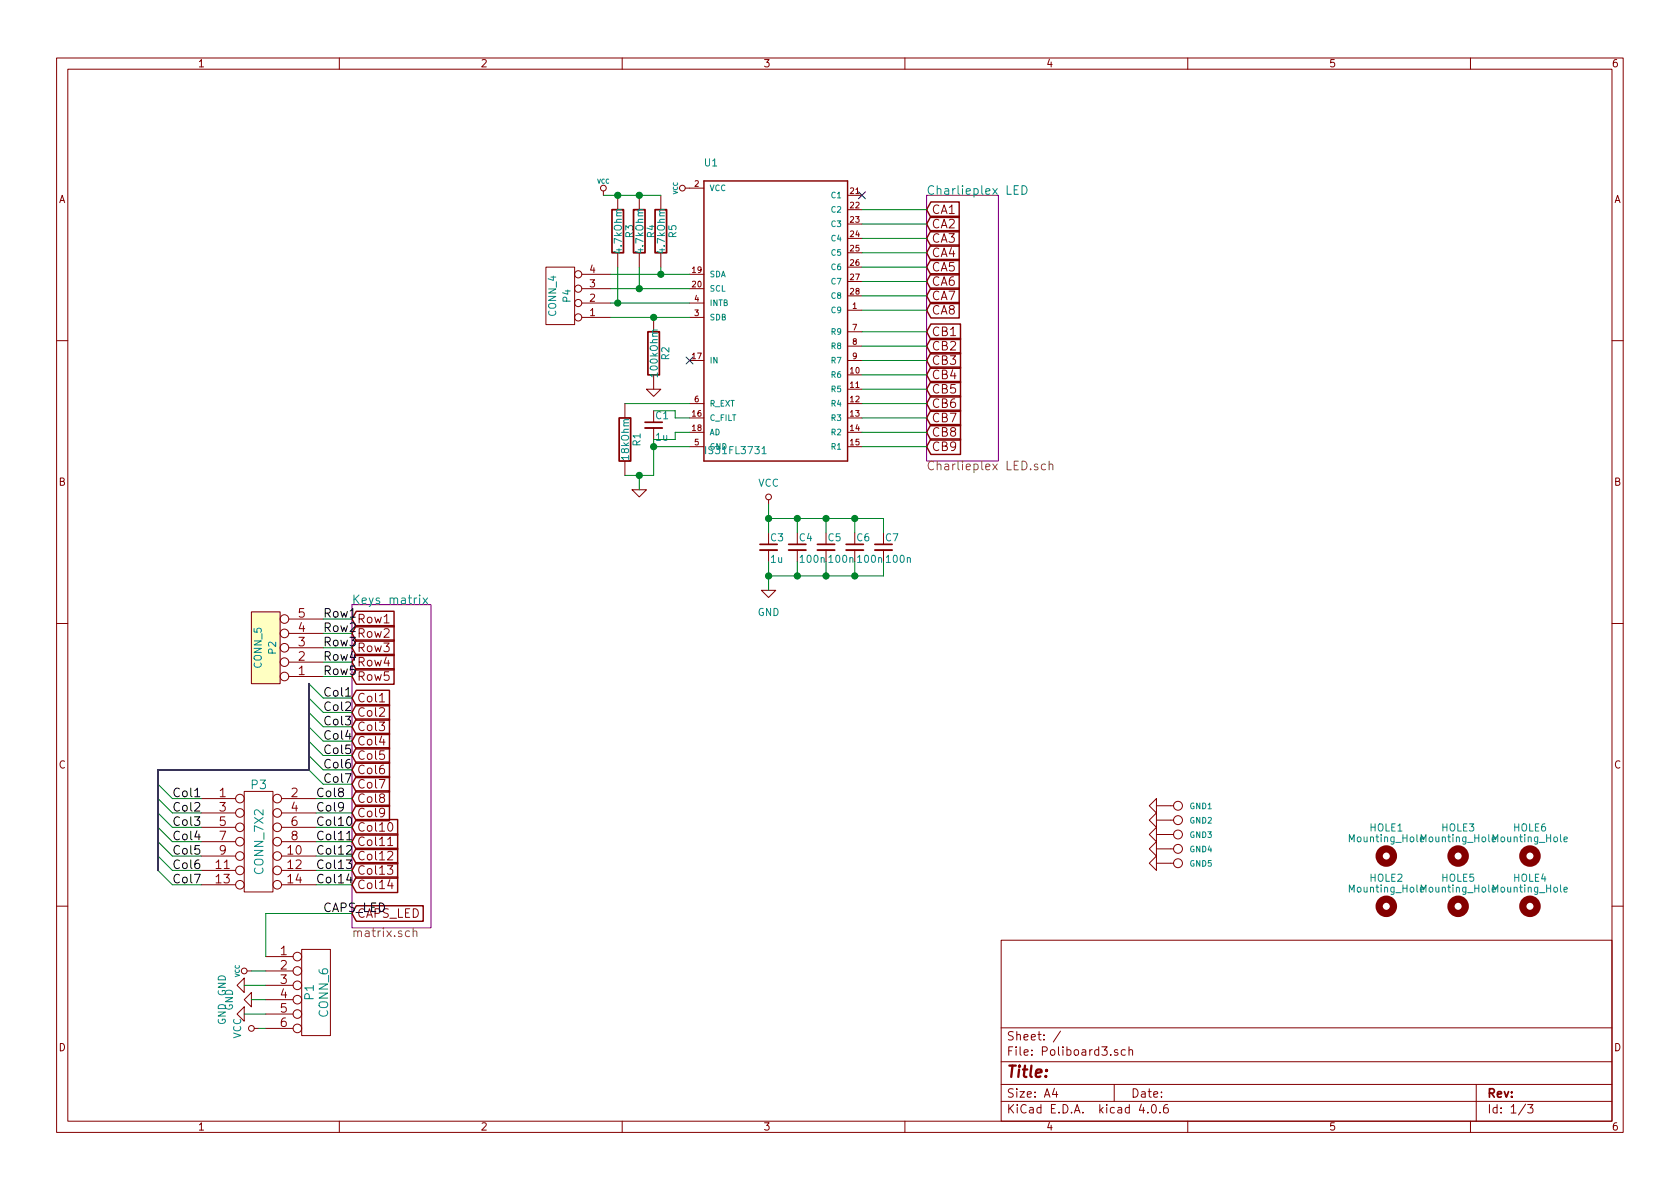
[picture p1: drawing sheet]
EESchema Schematic File Version 2
LIBS:power
LIBS:device
LIBS:transistors
LIBS:conn
LIBS:linear
LIBS:regul
LIBS:74xx
LIBS:cmos4000
LIBS:adc-dac
LIBS:memory
LIBS:xilinx
LIBS:microcontrollers
LIBS:dsp
LIBS:microchip
LIBS:analog_switches
LIBS:motorola
LIBS:texas
LIBS:intel
LIBS:audio
LIBS:interface
LIBS:digital-audio
LIBS:philips
LIBS:display
LIBS:cypress
LIBS:siliconi
LIBS:opto
LIBS:atmel
LIBS:contrib
LIBS:valves
LIBS:keyboard_parts
LIBS:74xgxx
LIBS:ac-dc
LIBS:actel
LIBS:aker
LIBS:allegro
LIBS:Altera
LIBS:analog_devices
LIBS:atmega32u4
LIBS:battery_management
LIBS:bbd
LIBS:bosch
LIBS:brooktre
LIBS:cmos_ieee
LIBS:dc-dc
LIBS:diode
LIBS:dtsjw
LIBS:elec-unifil
LIBS:ESD_Protection
LIBS:ftdi
LIBS:gennum
LIBS:graphic
LIBS:hc11
LIBS:ir
LIBS:Lattice
LIBS:leds
LIBS:logo
LIBS:maxim
LIBS:mechanical
LIBS:microchip_dspic33dsc
LIBS:microchip_pic10mcu
LIBS:microchip_pic12mcu
LIBS:microchip_pic16mcu
LIBS:microchip_pic18mcu
LIBS:microchip_pic24mcu
LIBS:microchip_pic32mcu
LIBS:mkl27z256vfm4
LIBS:modules
LIBS:motor_drivers
LIBS:motors
LIBS:msp430
LIBS:mx1a-simple
LIBS:nordicsemi
LIBS:nxp
LIBS:nxp_armmcu
LIBS:onsemi
LIBS:Oscillators
LIBS:oupiin_usb
LIBS:Power_Management
LIBS:powerint
LIBS:pspice
LIBS:references
LIBS:relays
LIBS:rfcom
LIBS:sensors
LIBS:silabs
LIBS:stm8
LIBS:stm32
LIBS:supertex
LIBS:switches
LIBS:transf
LIBS:triac_thyristor
LIBS:ttl_ieee
LIBS:video
LIBS:wiznet
LIBS:Worldsemi
LIBS:Xicor
LIBS:zetex
LIBS:Zilog
LIBS:IS31FL3236-QFLS2-TR
LIBS:teensy
LIBS:IS31FL37XX
LIBS:crumpschemes
LIBS:led
LIBS:Poliboard3-cache
EELAYER 25 0
EELAYER END
$Descr A4 11693 8268
encoding utf-8
Sheet 1 3
Title ""
Date ""
Rev ""
Comp ""
Comment1 ""
Comment2 ""
Comment3 ""
Comment4 ""
$EndDescr
$Comp
L C_Small C3
U 1 1
P 5350 3800
F 0 "C3" H 5360 3870 50  0000 L CNN
F 1 "1u" H 5360 3720 50  0000 L CNN
F 2 "Capacitors_SMD:C_0805_HandSoldering" H 5350 3800 50  0001 C CNN
F 3 "" H 5350 3800 50  0001 C CNN
	1    5350 3800
	1    0    0    -1  
$EndComp
$Comp
L C_Small C4
U 1 1
P 5550 3800
F 0 "C4" H 5560 3870 50  0000 L CNN
F 1 "100n" H 5560 3720 50  0000 L CNN
F 2 "Capacitors_SMD:C_0805_HandSoldering" H 5550 3800 50  0001 C CNN
F 3 "" H 5550 3800 50  0001 C CNN
	1    5550 3800
	1    0    0    -1  
$EndComp
$Comp
L C_Small C5
U 1 1
P 5750 3800
F 0 "C5" H 5760 3870 50  0000 L CNN
F 1 "100n" H 5760 3720 50  0000 L CNN
F 2 "Capacitors_SMD:C_0805_HandSoldering" H 5750 3800 50  0001 C CNN
F 3 "" H 5750 3800 50  0001 C CNN
	1    5750 3800
	1    0    0    -1  
$EndComp
$Comp
L C_Small C6
U 1 1
P 5950 3800
F 0 "C6" H 5960 3870 50  0000 L CNN
F 1 "100n" H 5960 3720 50  0000 L CNN
F 2 "Capacitors_SMD:C_0805_HandSoldering" H 5950 3800 50  0001 C CNN
F 3 "" H 5950 3800 50  0001 C CNN
	1    5950 3800
	1    0    0    -1  
$EndComp
$Comp
L C_Small C7
U 1 1
P 6150 3800
F 0 "C7" H 6160 3870 50  0000 L CNN
F 1 "100n" H 6160 3720 50  0000 L CNN
F 2 "Capacitors_SMD:C_0805_HandSoldering" H 6150 3800 50  0001 C CNN
F 3 "" H 6150 3800 50  0001 C CNN
	1    6150 3800
	1    0    0    -1  
$EndComp
$Comp
L GND #PWR01
U 1 1
P 5350 4100
F 0 "#PWR01" H 5350 3850 50  0001 C CNN
F 1 "GND" H 5350 3950 50  0000 C CNN
F 2 "" H 5350 4100 50  0001 C CNN
F 3 "" H 5350 4100 50  0001 C CNN
	1    5350 4100
	1    0    0    -1  
$EndComp
$Comp
L VCC #PWR02
U 1 1
P 5350 3500
F 0 "#PWR02" H 5350 3350 50  0001 C CNN
F 1 "VCC" H 5350 3650 50  0000 C CNN
F 2 "" H 5350 3500 50  0001 C CNN
F 3 "" H 5350 3500 50  0001 C CNN
	1    5350 3500
	1    0    0    -1  
$EndComp
$Comp
L GND #PWR03
U 1 1
P 1700 7050
F 0 "#PWR03" H 1700 6800 50  0001 C CNN
F 1 "GND" H 1700 6900 50  0000 C CNN
F 2 "" H 1700 7050 50  0001 C CNN
F 3 "" H 1700 7050 50  0001 C CNN
	1    1700 7050
	0    1    1    0   
$EndComp
$Sheet
S 2450 4200 550  2250
U 5994CAEC
F0 "Keys matrix" 60
F1 "matrix.sch" 60
$EndSheet
Text GLabel 2450 6350 2    60   Input ~ 0
CAPS_LED
Text GLabel 2450 6150 2    60   Input ~ 0
Col14
Text GLabel 2450 6050 2    60   Input ~ 0
Col13
Text GLabel 2450 5950 2    60   Input ~ 0
Col12
Text GLabel 2450 5850 2    60   Input ~ 0
Col11
Text GLabel 2450 5750 2    60   Input ~ 0
Col10
Text GLabel 2450 5650 2    60   Input ~ 0
Col9
Text GLabel 2450 5550 2    60   Input ~ 0
Col8
Text GLabel 2450 5450 2    60   Input ~ 0
Col7
Text GLabel 2450 5350 2    60   Input ~ 0
Col6
Text GLabel 2450 5250 2    60   Input ~ 0
Col5
Text GLabel 2450 5150 2    60   Input ~ 0
Col4
Text GLabel 2450 5050 2    60   Input ~ 0
Col3
Text GLabel 2450 4950 2    60   Input ~ 0
Col2
Text GLabel 2450 4850 2    60   Input ~ 0
Col1
Text GLabel 2450 4700 2    60   Input ~ 0
Row5
Text GLabel 2450 4600 2    60   Input ~ 0
Row4
Text GLabel 2450 4500 2    60   Input ~ 0
Row3
Text GLabel 2450 4400 2    60   Input ~ 0
Row2
Text GLabel 2450 4300 2    60   Input ~ 0
Row1
Entry Wire Line
	2150 4750 2250 4850
Entry Wire Line
	2150 4850 2250 4950
Entry Wire Line
	2150 4950 2250 5050
Entry Wire Line
	2150 5050 2250 5150
Entry Wire Line
	2150 5150 2250 5250
Entry Wire Line
	2150 5250 2250 5350
Entry Wire Line
	2150 5350 2250 5450
Text Label 2250 4300 0    60   ~ 0
Row1
Text Label 2250 4400 0    60   ~ 0
Row2
Text Label 2250 4500 0    60   ~ 0
Row3
Text Label 2250 4600 0    60   ~ 0
Row4
Text Label 2250 4700 0    60   ~ 0
Row5
Text Label 2250 4850 0    60   ~ 0
Col1
Text Label 2250 4950 0    60   ~ 0
Col2
Text Label 2250 5050 0    60   ~ 0
Col3
Text Label 2250 5150 0    60   ~ 0
Col4
Text Label 2250 5250 0    60   ~ 0
Col5
Text Label 2250 5350 0    60   ~ 0
Col6
Text Label 2250 5450 0    60   ~ 0
Col7
Text Label 2200 5550 0    60   ~ 0
Col8
Text Label 2200 5650 0    60   ~ 0
Col9
Text Label 2200 5850 0    60   ~ 0
Col11
Text Label 2200 5950 0    60   ~ 0
Col12
Text Label 2200 6050 0    60   ~ 0
Col13
Text Label 2200 6150 0    60   ~ 0
Col14
Text Label 2250 6350 0    60   ~ 0
CAPS_LED
$Comp
L VCC #PWR04
U 1 1
P 1800 7150
F 0 "#PWR04" H 1800 7000 50  0001 C CNN
F 1 "VCC" H 1800 7300 50  0000 C CNN
F 2 "" H 1800 7150 50  0001 C CNN
F 3 "" H 1800 7150 50  0001 C CNN
	1    1800 7150
	0    -1   -1   0   
$EndComp
$Comp
L GND #PWR05
U 1 1
P 1700 6850
F 0 "#PWR05" H 1700 6600 50  0001 C CNN
F 1 "GND" H 1700 6700 50  0000 C CNN
F 2 "" H 1700 6850 50  0001 C CNN
F 3 "" H 1700 6850 50  0001 C CNN
	1    1700 6850
	0    1    1    0   
$EndComp
$Comp
L GND #PWR06
U 1 1
P 1750 6950
F 0 "#PWR06" H 1750 6700 50  0001 C CNN
F 1 "GND" H 1750 6800 50  0000 C CNN
F 2 "" H 1750 6950 50  0001 C CNN
F 3 "" H 1750 6950 50  0001 C CNN
	1    1750 6950
	0    1    1    0   
$EndComp
$Comp
L CONN_5 P2
U 1 1
P 1850 4500
F 0 "P2" V 1800 4500 50  0000 C CNN
F 1 "CONN_5" V 1900 4500 50  0000 C CNN
F 2 "Pin_Headers:Pin_Header_Straight_1x05_Pitch1.27mm" H 1850 4500 60  0001 C CNN
F 3 "" H 1850 4500 60  0001 C CNN
	1    1850 4500
	-1   0    0    1   
$EndComp
$Comp
L CONN_7X2 P3
U 1 1
P 1800 5850
F 0 "P3" H 1800 6250 60  0000 C CNN
F 1 "CONN_7X2" V 1800 5850 60  0000 C CNN
F 2 "Pin_Headers:Pin_Header_Straight_2x07_Pitch1.27mm" H 1800 5850 60  0001 C CNN
F 3 "" H 1800 5850 60  0001 C CNN
	1    1800 5850
	1    0    0    -1  
$EndComp
Text Label 2200 5750 0    60   ~ 0
Col10
Wire Wire Line
	5350 3500 5350 3700
Wire Wire Line
	5350 3900 5350 4100
Wire Wire Line
	5350 4000 6150 4000
Wire Wire Line
	6150 4000 6150 3900
Connection ~ 5350 4000
Wire Wire Line
	6150 3600 6150 3700
Wire Wire Line
	5350 3600 6150 3600
Connection ~ 5350 3600
Wire Wire Line
	5550 3600 5550 3700
Connection ~ 5550 3600
Wire Wire Line
	5750 3600 5750 3700
Connection ~ 5750 3600
Wire Wire Line
	5950 3600 5950 3700
Connection ~ 5950 3600
Wire Wire Line
	5950 3900 5950 4000
Connection ~ 5950 4000
Wire Wire Line
	5750 3900 5750 4000
Connection ~ 5750 4000
Wire Wire Line
	5550 3900 5550 4000
Connection ~ 5550 4000
Wire Wire Line
	1850 6350 2450 6350
Wire Wire Line
	2200 6150 2450 6150
Wire Wire Line
	2200 6050 2450 6050
Wire Wire Line
	2200 5950 2450 5950
Wire Wire Line
	2200 5850 2450 5850
Wire Wire Line
	2200 5750 2450 5750
Wire Wire Line
	2200 5650 2450 5650
Wire Wire Line
	2200 5550 2450 5550
Wire Wire Line
	2250 5450 2450 5450
Wire Wire Line
	2250 5350 2450 5350
Wire Wire Line
	2250 5250 2450 5250
Wire Wire Line
	2250 5150 2450 5150
Wire Wire Line
	2250 5050 2450 5050
Wire Wire Line
	2250 4950 2450 4950
Wire Wire Line
	2250 4850 2450 4850
Wire Wire Line
	2250 4700 2450 4700
Wire Wire Line
	2250 4600 2450 4600
Wire Wire Line
	2250 4500 2450 4500
Wire Wire Line
	2250 4400 2450 4400
Wire Wire Line
	2250 4300 2450 4300
Wire Wire Line
	1700 6850 1850 6850
Wire Wire Line
	1750 6950 1850 6950
Wire Wire Line
	1700 7050 1850 7050
Wire Wire Line
	1800 7150 1850 7150
Wire Bus Line
	2150 4750 2150 5350
Wire Bus Line
	2150 5350 1100 5350
Entry Wire Line
	1100 5450 1200 5550
Entry Wire Line
	1100 5550 1200 5650
Entry Wire Line
	1100 5650 1200 5750
Entry Wire Line
	1100 5750 1200 5850
Entry Wire Line
	1100 5850 1200 5950
Entry Wire Line
	1100 5950 1200 6050
Entry Wire Line
	1100 6050 1200 6150
Wire Bus Line
	1100 5350 1100 6050
Wire Wire Line
	1200 5550 1400 5550
Wire Wire Line
	1400 5650 1200 5650
Wire Wire Line
	1200 5750 1400 5750
Wire Wire Line
	1400 5850 1200 5850
Wire Wire Line
	1200 5950 1400 5950
Wire Wire Line
	1400 6050 1200 6050
Wire Wire Line
	1200 6150 1400 6150
Text Label 1200 5550 0    60   ~ 0
Col1
Text Label 1200 5650 0    60   ~ 0
Col2
Text Label 1200 5750 0    60   ~ 0
Col3
Text Label 1200 5850 0    60   ~ 0
Col4
Text Label 1200 5950 0    60   ~ 0
Col5
Text Label 1200 6050 0    60   ~ 0
Col6
Text Label 1200 6150 0    60   ~ 0
Col7
$Comp
L VCC #PWR07
U 1 1
P 1750 6750
F 0 "#PWR07" H 1750 6850 30  0001 C CNN
F 1 "VCC" H 1750 6850 30  0000 C CNN
F 2 "" H 1750 6750 60  0001 C CNN
F 3 "" H 1750 6750 60  0001 C CNN
	1    1750 6750
	0    -1   -1   0   
$EndComp
Wire Wire Line
	1750 6750 1850 6750
$Comp
L CONN_6 P1
U 1 1
P 2200 6900
F 0 "P1" V 2150 6900 60  0000 C CNN
F 1 "CONN_6" V 2250 6900 60  0000 C CNN
F 2 "Pin_Headers:Pin_Header_Straight_1x06_Pitch1.27mm" H 2200 6900 60  0001 C CNN
F 3 "" H 2200 6900 60  0001 C CNN
	1    2200 6900
	1    0    0    -1  
$EndComp
Wire Wire Line
	1850 6350 1850 6650
$Comp
L Mounting_Hole HOLE1
U 1 1
P 9650 5950
F 0 "HOLE1" H 9650 6150 50  0000 C CNN
F 1 "Mounting_Hole" H 9650 6075 50  0000 C CNN
F 2 "Custom:HOLE1" H 9650 5950 50  0001 C CNN
F 3 "" H 9650 5950 50  0001 C CNN
	1    9650 5950
	1    0    0    -1  
$EndComp
$Comp
L Mounting_Hole HOLE3
U 1 1
P 10150 5950
F 0 "HOLE3" H 10150 6150 50  0000 C CNN
F 1 "Mounting_Hole" H 10150 6075 50  0000 C CNN
F 2 "Custom:HOLE1" H 10150 5950 50  0001 C CNN
F 3 "" H 10150 5950 50  0001 C CNN
	1    10150 5950
	1    0    0    -1  
$EndComp
$Comp
L Mounting_Hole HOLE6
U 1 1
P 10650 5950
F 0 "HOLE6" H 10650 6150 50  0000 C CNN
F 1 "Mounting_Hole" H 10650 6075 50  0000 C CNN
F 2 "Custom:HOLE2" H 10650 5950 50  0001 C CNN
F 3 "" H 10650 5950 50  0001 C CNN
	1    10650 5950
	1    0    0    -1  
$EndComp
$Comp
L Mounting_Hole HOLE4
U 1 1
P 10650 6300
F 0 "HOLE4" H 10650 6500 50  0000 C CNN
F 1 "Mounting_Hole" H 10650 6425 50  0000 C CNN
F 2 "Custom:HOLE1" H 10650 6300 50  0001 C CNN
F 3 "" H 10650 6300 50  0001 C CNN
	1    10650 6300
	1    0    0    -1  
$EndComp
$Comp
L Mounting_Hole HOLE5
U 1 1
P 10150 6300
F 0 "HOLE5" H 10150 6500 50  0000 C CNN
F 1 "Mounting_Hole" H 10150 6425 50  0000 C CNN
F 2 "Custom:HOLE2" H 10150 6300 50  0001 C CNN
F 3 "" H 10150 6300 50  0001 C CNN
	1    10150 6300
	1    0    0    -1  
$EndComp
$Comp
L Mounting_Hole HOLE2
U 1 1
P 9650 6300
F 0 "HOLE2" H 9650 6500 50  0000 C CNN
F 1 "Mounting_Hole" H 9650 6425 50  0000 C CNN
F 2 "Custom:HOLE1" H 9650 6300 50  0001 C CNN
F 3 "" H 9650 6300 50  0001 C CNN
	1    9650 6300
	1    0    0    -1  
$EndComp
$Comp
L CONN_1 GND5
U 1 1
P 8200 6000
F 0 "GND5" H 8280 6000 40  0000 L CNN
F 1 "CONN_1" H 8200 6055 30  0001 C CNN
F 2 "keyboard_parts:PIN_1" H 8200 6000 60  0001 C CNN
F 3 "" H 8200 6000 60  0001 C CNN
	1    8200 6000
	1    0    0    -1  
$EndComp
$Comp
L CONN_1 GND4
U 1 1
P 8200 5900
F 0 "GND4" H 8280 5900 40  0000 L CNN
F 1 "CONN_1" H 8200 5955 30  0001 C CNN
F 2 "keyboard_parts:PIN_1" H 8200 5900 60  0001 C CNN
F 3 "" H 8200 5900 60  0001 C CNN
	1    8200 5900
	1    0    0    -1  
$EndComp
$Comp
L CONN_1 GND3
U 1 1
P 8200 5800
F 0 "GND3" H 8280 5800 40  0000 L CNN
F 1 "CONN_1" H 8200 5855 30  0001 C CNN
F 2 "keyboard_parts:PIN_1" H 8200 5800 60  0001 C CNN
F 3 "" H 8200 5800 60  0001 C CNN
	1    8200 5800
	1    0    0    -1  
$EndComp
$Comp
L CONN_1 GND2
U 1 1
P 8200 5700
F 0 "GND2" H 8280 5700 40  0000 L CNN
F 1 "CONN_1" H 8200 5755 30  0001 C CNN
F 2 "keyboard_parts:PIN_1" H 8200 5700 60  0001 C CNN
F 3 "" H 8200 5700 60  0001 C CNN
	1    8200 5700
	1    0    0    -1  
$EndComp
$Comp
L CONN_1 GND1
U 1 1
P 8200 5600
F 0 "GND1" H 8280 5600 40  0000 L CNN
F 1 "CONN_1" H 8200 5655 30  0001 C CNN
F 2 "keyboard_parts:PIN_1" H 8200 5600 60  0001 C CNN
F 3 "" H 8200 5600 60  0001 C CNN
	1    8200 5600
	1    0    0    -1  
$EndComp
$Comp
L GND #PWR08
U 1 1
P 8050 6000
F 0 "#PWR08" H 8050 6000 30  0001 C CNN
F 1 "GND" H 8050 5930 30  0001 C CNN
F 2 "" H 8050 6000 60  0001 C CNN
F 3 "" H 8050 6000 60  0001 C CNN
	1    8050 6000
	0    1    1    0   
$EndComp
$Comp
L GND #PWR09
U 1 1
P 8050 5900
F 0 "#PWR09" H 8050 5900 30  0001 C CNN
F 1 "GND" H 8050 5830 30  0001 C CNN
F 2 "" H 8050 5900 60  0001 C CNN
F 3 "" H 8050 5900 60  0001 C CNN
	1    8050 5900
	0    1    1    0   
$EndComp
$Comp
L GND #PWR010
U 1 1
P 8050 5800
F 0 "#PWR010" H 8050 5800 30  0001 C CNN
F 1 "GND" H 8050 5730 30  0001 C CNN
F 2 "" H 8050 5800 60  0001 C CNN
F 3 "" H 8050 5800 60  0001 C CNN
	1    8050 5800
	0    1    1    0   
$EndComp
$Comp
L GND #PWR011
U 1 1
P 8050 5700
F 0 "#PWR011" H 8050 5700 30  0001 C CNN
F 1 "GND" H 8050 5630 30  0001 C CNN
F 2 "" H 8050 5700 60  0001 C CNN
F 3 "" H 8050 5700 60  0001 C CNN
	1    8050 5700
	0    1    1    0   
$EndComp
$Comp
L GND #PWR012
U 1 1
P 8050 5600
F 0 "#PWR012" H 8050 5600 30  0001 C CNN
F 1 "GND" H 8050 5530 30  0001 C CNN
F 2 "" H 8050 5600 60  0001 C CNN
F 3 "" H 8050 5600 60  0001 C CNN
	1    8050 5600
	0    1    1    0   
$EndComp
$Comp
L VCC #PWR013
U 1 1
P 4800 1300
F 0 "#PWR013" H 4800 1400 30  0001 C CNN
F 1 "VCC" H 4800 1400 30  0000 C CNN
F 2 "" H 4800 1300 60  0001 C CNN
F 3 "" H 4800 1300 60  0001 C CNN
	1    4800 1300
	0    -1   -1   0   
$EndComp
$Comp
L IS31FL3731 U1
U 1 1
P 5400 2150
F 0 "U1" H 4899 3152 50  0000 L BNN
F 1 "IS31FL3731" H 4900 1149 50  0000 L BNN
F 2 "Custom:IS31FL3731" H 5250 2050 50  0001 L BNN
F 3 "" H 5250 2600 50  0001 L BNN
	1    5400 2150
	1    0    0    -1  
$EndComp
NoConn ~ 4800 2500
Wire Wire Line
	4350 2800 4800 2800
$Comp
L GND #PWR014
U 1 1
P 4450 3400
F 0 "#PWR014" H 4450 3400 30  0001 C CNN
F 1 "GND" H 4450 3330 30  0001 C CNN
F 2 "" H 4450 3400 60  0001 C CNN
F 3 "" H 4450 3400 60  0001 C CNN
	1    4450 3400
	1    0    0    -1  
$EndComp
$Comp
L C_Small C1
U 1 1
P 4550 2950
F 0 "C1" H 4560 3020 50  0000 L CNN
F 1 "1u" H 4560 2870 50  0000 L CNN
F 2 "Capacitors_SMD:C_0805_HandSoldering" H 4550 2950 50  0001 C CNN
F 3 "" H 4550 2950 50  0001 C CNN
	1    4550 2950
	1    0    0    -1  
$EndComp
Wire Wire Line
	4800 2900 4700 2900
Wire Wire Line
	4700 2900 4700 2850
Wire Wire Line
	4700 2850 4550 2850
Wire Wire Line
	4800 3000 4700 3000
Wire Wire Line
	4700 3000 4700 3050
Wire Wire Line
	4700 3050 4550 3050
$Comp
L R R1
U 1 1
P 4350 3050
F 0 "R1" V 4430 3050 50  0000 C CNN
F 1 "18kOhm" V 4350 3050 50  0000 C CNN
F 2 "Resistors_SMD:R_0805_HandSoldering" H 4350 3050 60  0001 C CNN
F 3 "" H 4350 3050 60  0001 C CNN
	1    4350 3050
	1    0    0    -1  
$EndComp
Wire Wire Line
	4350 3300 4550 3300
Wire Wire Line
	4550 3300 4550 3050
Wire Wire Line
	4800 3100 4550 3100
Connection ~ 4550 3100
Wire Wire Line
	4450 3300 4450 3400
Connection ~ 4450 3300
$Comp
L CONN_4 P4
U 1 1
P 3900 2050
F 0 "P4" V 3850 2050 50  0000 C CNN
F 1 "CONN_4" V 3950 2050 50  0000 C CNN
F 2 "Pin_Headers:Pin_Header_Straight_1x04_Pitch1.27mm" H 3900 2050 60  0001 C CNN
F 3 "" H 3900 2050 60  0001 C CNN
	1    3900 2050
	-1   0    0    1   
$EndComp
Wire Wire Line
	4250 1900 4800 1900
Wire Wire Line
	4250 2000 4800 2000
Wire Wire Line
	4250 2100 4800 2100
Wire Wire Line
	4250 2200 4800 2200
$Comp
L R R3
U 1 1
P 4300 1600
F 0 "R3" V 4380 1600 50  0000 C CNN
F 1 "4.7kOhm" V 4300 1600 50  0000 C CNN
F 2 "Resistors_SMD:R_0805_HandSoldering" H 4300 1600 60  0001 C CNN
F 3 "" H 4300 1600 60  0001 C CNN
	1    4300 1600
	1    0    0    -1  
$EndComp
$Comp
L R R4
U 1 1
P 4450 1600
F 0 "R4" V 4530 1600 50  0000 C CNN
F 1 "4.7kOhm" V 4450 1600 50  0000 C CNN
F 2 "Resistors_SMD:R_0805_HandSoldering" H 4450 1600 60  0001 C CNN
F 3 "" H 4450 1600 60  0001 C CNN
	1    4450 1600
	1    0    0    -1  
$EndComp
$Comp
L R R5
U 1 1
P 4600 1600
F 0 "R5" V 4680 1600 50  0000 C CNN
F 1 "4.7kOhm" V 4600 1600 50  0000 C CNN
F 2 "Resistors_SMD:R_0805_HandSoldering" H 4600 1600 60  0001 C CNN
F 3 "" H 4600 1600 60  0001 C CNN
	1    4600 1600
	1    0    0    -1  
$EndComp
$Comp
L R R2
U 1 1
P 4550 2450
F 0 "R2" V 4630 2450 50  0000 C CNN
F 1 "100kOhm" V 4550 2450 50  0000 C CNN
F 2 "Resistors_SMD:R_0805_HandSoldering" H 4550 2450 60  0001 C CNN
F 3 "" H 4550 2450 60  0001 C CNN
	1    4550 2450
	1    0    0    -1  
$EndComp
$Comp
L GND #PWR015
U 1 1
P 4550 2700
F 0 "#PWR015" H 4550 2700 30  0001 C CNN
F 1 "GND" H 4550 2630 30  0001 C CNN
F 2 "" H 4550 2700 60  0001 C CNN
F 3 "" H 4550 2700 60  0001 C CNN
	1    4550 2700
	1    0    0    -1  
$EndComp
Wire Wire Line
	4200 1350 4600 1350
Connection ~ 4450 1350
Connection ~ 4300 1350
Wire Wire Line
	4300 1850 4300 2100
Connection ~ 4300 2100
Wire Wire Line
	4450 1850 4450 2000
Connection ~ 4450 2000
Connection ~ 4550 2200
$Sheet
S 6450 1350 500  1850
U 599780CD
F0 "Charlieplex LED" 60
F1 "Charlieplex LED.sch" 60
$EndSheet
Text GLabel 6450 1450 2    60   Input ~ 0
CA1
Text GLabel 6450 1550 2    60   Input ~ 0
CA2
Text GLabel 6450 1650 2    60   Input ~ 0
CA3
Text GLabel 6450 1750 2    60   Input ~ 0
CA4
Text GLabel 6450 1850 2    60   Input ~ 0
CA5
Wire Wire Line
	6000 1450 6450 1450
Wire Wire Line
	6000 1550 6450 1550
Wire Wire Line
	6000 1650 6450 1650
Wire Wire Line
	6000 1750 6450 1750
Wire Wire Line
	6000 1850 6450 1850
NoConn ~ 6000 1350
$Comp
L VCC #PWR016
U 1 1
P 4200 1350
F 0 "#PWR016" H 4200 1450 30  0001 C CNN
F 1 "VCC" H 4200 1450 30  0000 C CNN
F 2 "" H 4200 1350 60  0001 C CNN
F 3 "" H 4200 1350 60  0001 C CNN
	1    4200 1350
	1    0    0    -1  
$EndComp
Wire Wire Line
	4600 1850 4600 1900
Connection ~ 4600 1900
Text GLabel 6450 1950 2    60   Input ~ 0
CA6
Text GLabel 6450 2050 2    60   Input ~ 0
CA7
Wire Wire Line
	6000 1950 6450 1950
Wire Wire Line
	6450 2050 6000 2050
Text GLabel 6450 2300 2    60   Input ~ 0
CB1
Text GLabel 6450 2400 2    60   Input ~ 0
CB2
Text GLabel 6450 2500 2    60   Input ~ 0
CB3
Text GLabel 6450 2600 2    60   Input ~ 0
CB4
Text GLabel 6450 2700 2    60   Input ~ 0
CB5
Text GLabel 6450 2800 2    60   Input ~ 0
CB6
Text GLabel 6450 2900 2    60   Input ~ 0
CB7
Text GLabel 6450 3000 2    60   Input ~ 0
CB8
Text GLabel 6450 3100 2    60   Input ~ 0
CB9
Wire Wire Line
	6000 2300 6450 2300
Wire Wire Line
	6450 2400 6000 2400
Wire Wire Line
	6000 2500 6450 2500
Wire Wire Line
	6450 2600 6000 2600
Wire Wire Line
	6000 2700 6450 2700
Wire Wire Line
	6450 2800 6000 2800
Wire Wire Line
	6000 2900 6450 2900
Wire Wire Line
	6450 3000 6000 3000
Wire Wire Line
	6000 3100 6450 3100
Text GLabel 6450 2150 2    60   Input ~ 0
CA8
Wire Wire Line
	6000 2150 6450 2150
$EndSCHEMATC
